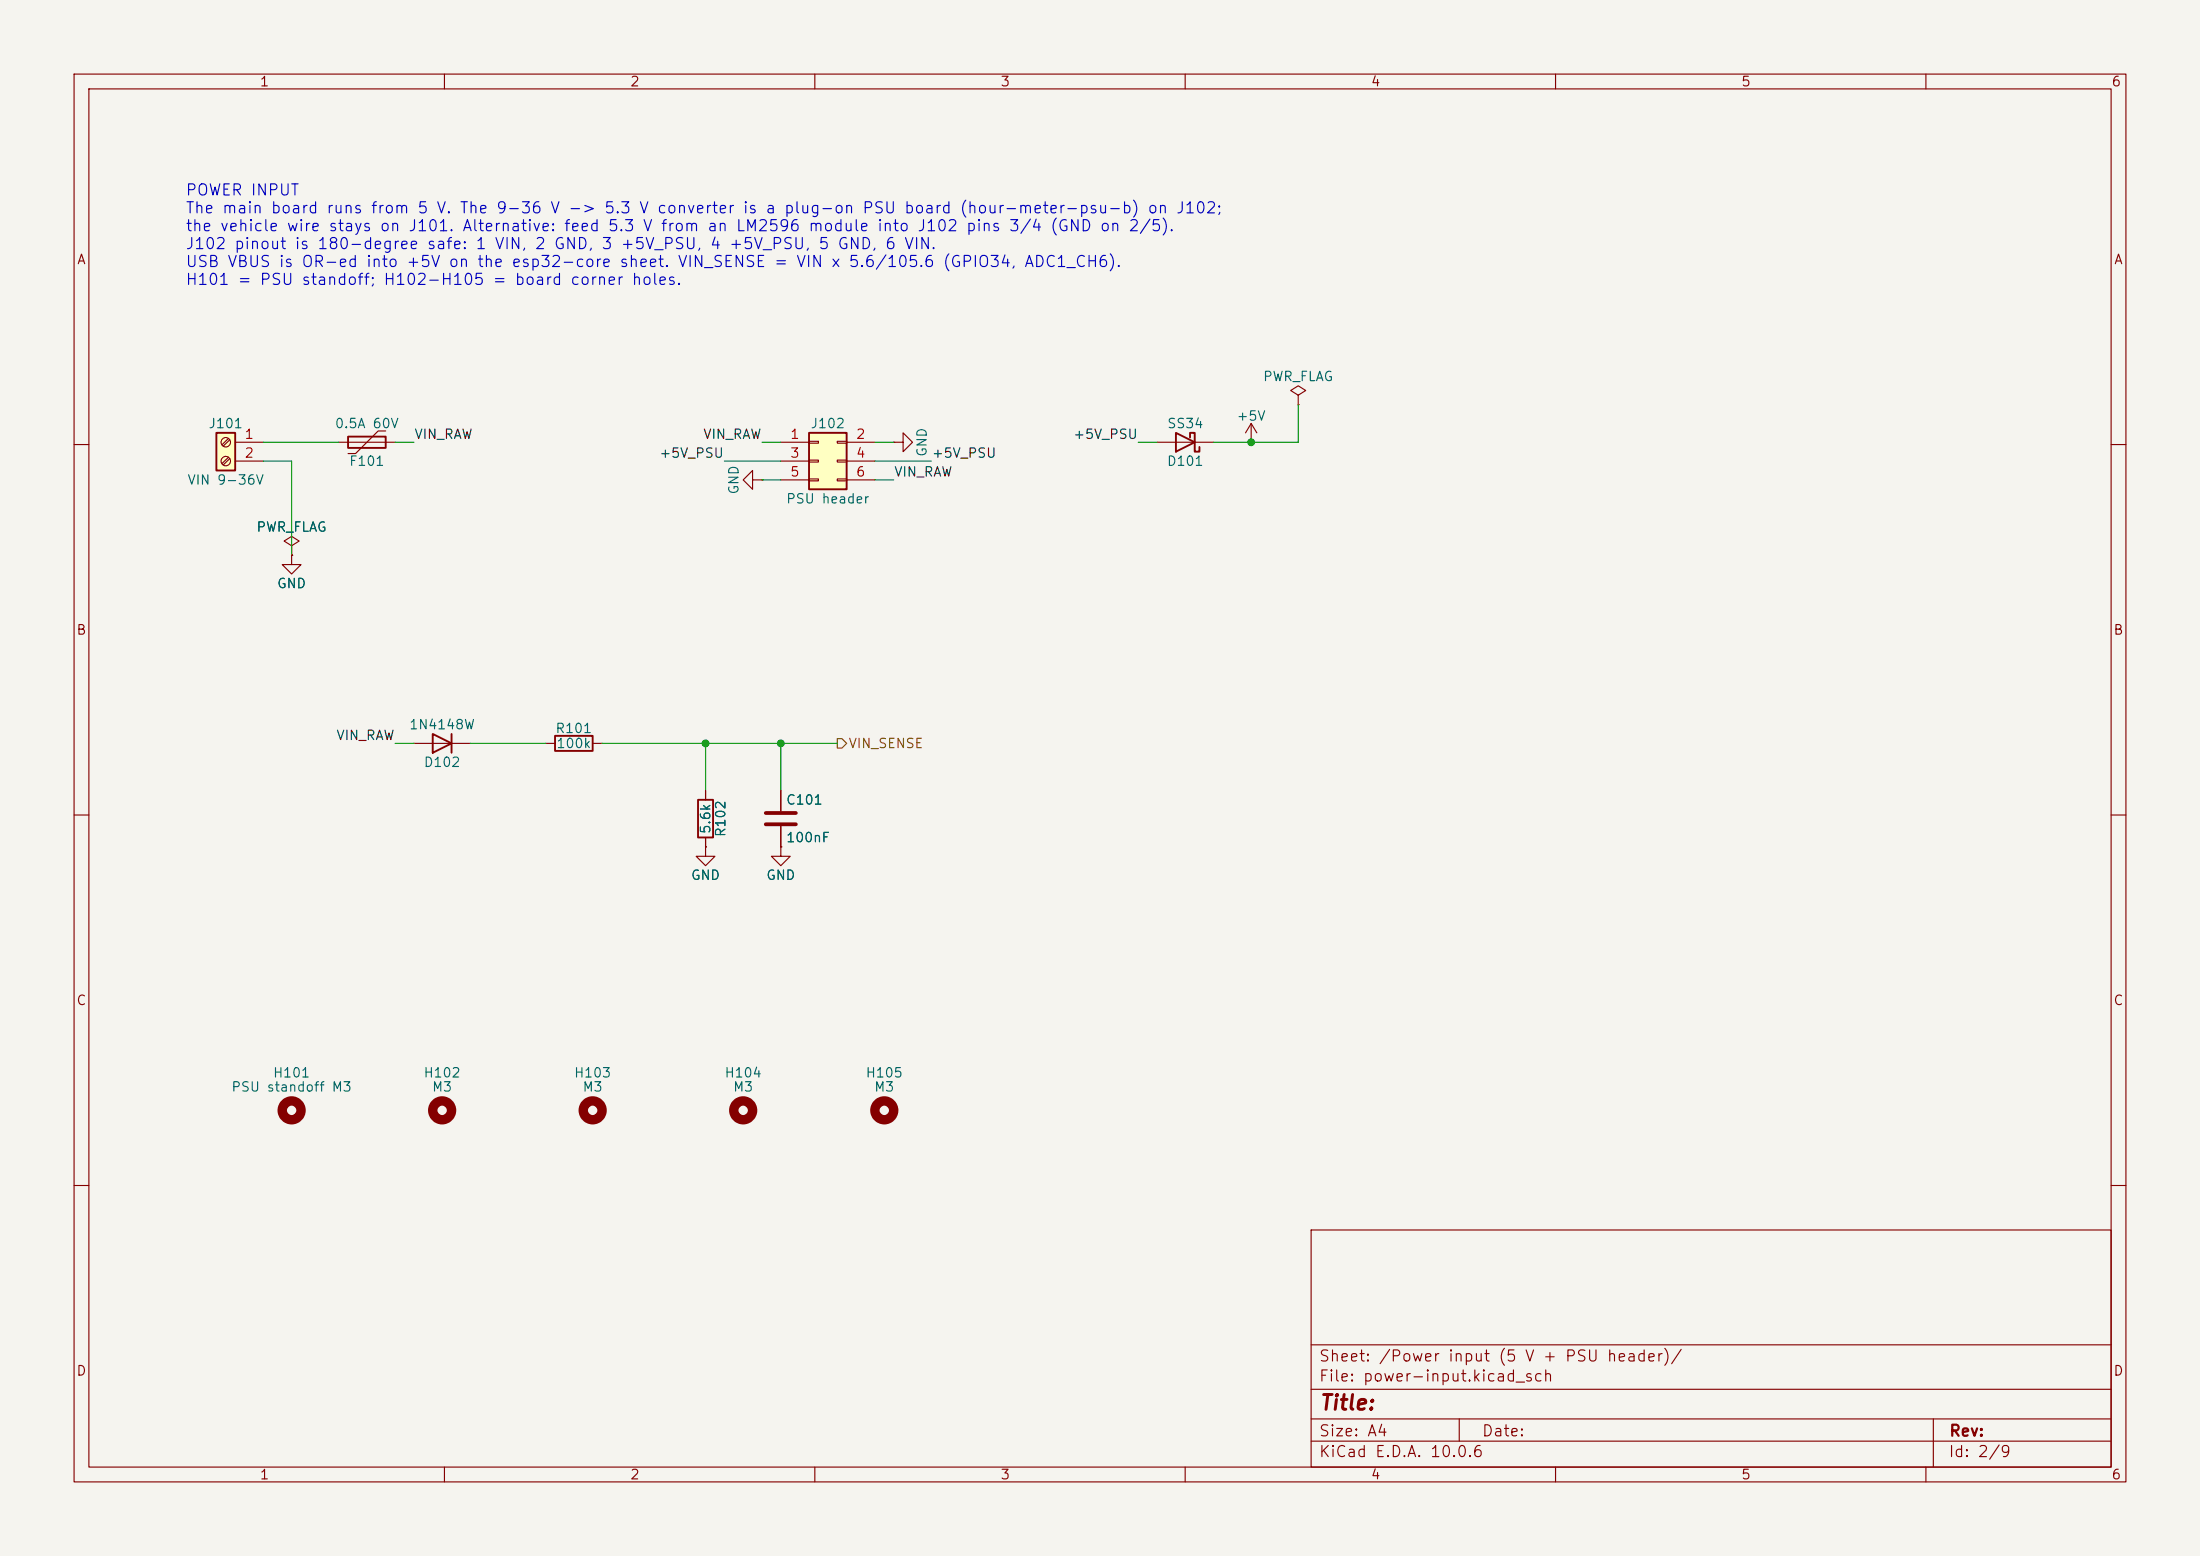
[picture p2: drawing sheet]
<svg xmlns="http://www.w3.org/2000/svg" width="297mm" height="210mm" viewBox="0 0 297 210" stroke-linecap="round" stroke-linejoin="round" font-family="sans-serif">
<path d="M0 0h297v210h-297z" fill="#f5f4ef" stroke="#f5f4ef" stroke-width=".14"/>
<g fill="none" stroke="#840000" stroke-width=".15">
<path d="M10 10h277v190h-277zM12 12h273v186h-273zM60 10v2M110 10v2M160 10v2M210 10v2M260 10v2M45.7 59.7h7.6M52.1 58.2h-1l-3.1 3h-1M120.6 59.7h1.3v-1.3l1.3 1.3-1.3 1.3v-1.3M120.6 59.7h.1M156.2 59.7h7.6"/>
<path d="M10 60h2M39.4 74.9v1.3h1.2l-1.2 1.3-1.3-1.3h1.3M39.4 74.9h.1M39.4 73.7l1-.7-1-.6-1 .6 1 .7v1.2M101.6 64.8v-1.3l-1.3 1.3 1.3 1.2v-1.2h1.3M102.9 64.8h.1M285 60h2M10 110h2M73.7 100.3h1.2M80 100.3h1.3M95.2 106.7v1.3M95.2 113v1.3"/>
<path d="M105.4 106.7v2.8M105.4 111.5v2.8M285 110h2M10 160h2M177 166h108v32h-108zM285 160h2M60 198v2M110 198v2M160 198v2M177 194.5h108M177 191.5h108M177 187.5h108"/>
<path d="M177 181.5h108M197 191.5v3M210 198v2M260 198v2M261 191.5v6.5"/>
</g>
<circle cx="59.7" cy="149.9" r="1.27" fill="none" stroke="#840000" stroke-width="1.3"/>
<path d="M47 58.9h5.1v1.6h-5.1zM158.7 58.4l2.6 1.3-2.6 1.3zM160.7 59.1v-.7h.6v2.6h.6v-.7M74.9 99.3h5.1v2h-5.1zM94.2 108h2.1v5h-2.1z" fill="none" stroke="#840000" stroke-width=".25"/>
<path d="M103.4 109.7h4M103.4 111.3h4" fill="none" stroke="#840000" stroke-width=".51"/>
<path d="M29.2 58.4h2.5v5.1h-2.5z" fill="#ffffc2"/>
<path d="M29.2 58.4h2.5v5.1h-2.5zM58.4 99.1l2.6 1.2-2.6 1.3zM61 99.1v2.5" fill="none" stroke="#840000" stroke-width=".25"/>
<g fill="none" stroke="#840000" stroke-width=".15">
<path d="M30.8 59.2l-.8 .8M31 59.4l-.9 .8M31.7 59.7h3.9M168.9 59.7h.1M168.9 57.2l-.8 1.2M168.9 57.2l.8 1.2M168.9 57.2v2.5M175.3 53.3l1-.6-1-.6-1.1 .6 1.1 .6v1.3M175.3 54.6h.1M30.8 61.7l-.8 .9M31 61.9l-.9 .8M31.7 62.2h3.9"/>
<path d="M55.9 100.3h7.6M95.2 114.3v1.3h1.3l-1.3 1.2-1.2-1.2h1.2M95.2 114.3h.1"/>
<circle cx="30.5" cy="59.7" r=".63"/>
<circle cx="30.5" cy="62.2" r=".63"/>
</g>
<g fill="none" stroke="#840000" stroke-width="1.3">
<circle cx="100.3" cy="149.9" r="1.27"/>
<circle cx="119.4" cy="149.9" r="1.27"/>
</g>
<path d="M109.2 58.4h5.1v7.6h-5.1z" fill="#ffffc2"/>
<path d="M109.2 58.4h5.1v7.6h-5.1z" fill="none" stroke="#840000" stroke-width=".25"/>
<g fill="none" stroke="#840000" stroke-width=".15">
<path d="M105.4 59.7h3.8M109.2 59.6h1.3v.2h-1.3zM113 59.6h1.3v.2h-1.3zM114.3 59.7h3.8M39.4 74.9h.1M105.4 62.2h3.8M105.4 64.8h3.8M109.2 62.1h1.3v.3h-1.3zM109.2 64.6h1.3v.3h-1.3zM113 62.1h1.3v.3h-1.3zM113 64.6h1.3v.3h-1.3zM114.3 62.2h3.8"/>
<path d="M114.3 64.8h3.8M95.2 114.3h.1M95.2 106.7v1.3M95.2 113v1.3M105.4 114.3v1.3h1.3l-1.3 1.2-1.3-1.2h1.3M105.4 114.3h.1M105.4 106.7v2.8M105.4 111.5v2.8"/>
</g>
<g fill="none" stroke="#840000" stroke-width="1.3">
<circle cx="39.4" cy="149.9" r="1.27"/>
<circle cx="80" cy="149.9" r="1.27"/>
</g>
<path d="M113 99.7h.7l.6 .6-.6 .7h-.7z" fill="none" stroke="#725600" stroke-width=".15"/>
<g fill="none" stroke="#009600" stroke-width=".15">
<path d="M35.6 59.7h10.1M53.3 59.7h2.6M102.9 59.7h2.5M118.1 59.7h2.5M153.7 59.7h2.5M175.3 54.6v5.1h-11.5M35.6 62.2h3.8v12.7M97.8 62.2h7.6M102.9 64.8h2.5M118.1 62.2h7.6M118.1 64.8h2.5M53.3 100.3h2.6"/>
<path d="M63.5 100.3h10.2M81.3 100.3h31.7M95.2 100.3v6.4M105.4 100.3v6.4"/>
</g>
<g fill="#009600" stroke="#009600" stroke-width=".14">
<circle cx="105.4" cy="100.3" r=".46"/>
<circle cx="168.9" cy="59.7" r=".46"/>
<circle cx="95.2" cy="100.3" r=".46"/>
</g>
<text font-size="2" fill="#840000" x="178" y="190.8">Title:</text>
<g font-size="1.5" fill="#0000c2">
<text x="25" y="26.8">POWER INPUT</text>
<text x="25" y="29.2">The main board runs from 5 V. The 9-36 V -&gt; 5.3 V converter is a plug-on PSU board (hour-meter-psu-b) on J102;</text>
<text x="25" y="31.6">the vehicle wire stays on J101. Alternative: feed 5.3 V from an LM2596 module into J102 pins 3/4 (GND on 2/5).</text>
<text x="25" y="34">J102 pinout is 180-degree safe: 1 VIN, 2 GND, 3 +5V_PSU, 4 +5V_PSU, 5 GND, 6 VIN.</text>
<text x="25" y="36.4">USB VBUS is OR-ed into +5V on the esp32-core sheet. VIN_SENSE = VIN x 5.6/105.6 (GPIO34, ADC1_CH6).</text>
<text x="25" y="38.8">H101 = PSU standoff; H102-H105 = board corner holes.</text>
</g>
<g font-size="1.5" fill="#840000">
<text x="178" y="184.1">Sheet: /Power input (5 V + PSU header)/</text>
<text x="178" y="186.8">File: power-input.kicad_sch</text>
<text x="178" y="197">KiCad E.D.A. 10.0.6</text>
<text x="178" y="194.2">Size: A4</text>
<text x="200" y="194.2">Date:</text>
<text x="263" y="197">Id: 2/9</text>
<text x="263" y="194.2">Rev:</text>
</g>
<g font-size="1.3" fill="#840000">
<text x="35" y="12">1</text>
<text x="85" y="12">2</text>
<text x="135" y="12">3</text>
<text x="185" y="12">4</text>
<text x="235" y="12">5</text>
<text x="285" y="12">6</text>
<text x="10.3" y="36">A</text>
<text x="285.3" y="36">A</text>
<text x="10.2" y="86">B</text>
<text x="285.2" y="86">B</text>
<text x="10.2" y="136">C</text>
<text x="285.2" y="136">C</text>
<text x="10.2" y="186">D</text>
<text x="285.2" y="186">D</text>
<text x="35" y="200">1</text>
<text x="85" y="200">2</text>
<text x="135" y="200">3</text>
<text x="185" y="200">4</text>
<text x="235" y="200">5</text>
<text x="285" y="200">6</text>
</g>
<g font-size="1.3" fill="#006464">
<text x="170.4" y="51.8">PWR_FLAG</text>
<text x="28.1" y="58.1">J101</text>
<text x="45.1" y="58.1">0.5A 60V</text>
<text x="109.3" y="58.1">J102</text>
<text x="157.5" y="58.1">SS34</text>
<text x="166.8" y="57.1">+5V</text>
<text x="25.2" y="65.7">VIN 9-36V</text>
<text x="47" y="63.2">F101</text>
<text x="125.4" y="61.8" transform="rotate(-90 125.4 61.8)">GND</text>
<text x="157.4" y="63.2">D101</text>
<text x="100" y="66.8" transform="rotate(-90 100 66.8)">GND</text>
<text x="106" y="68.3">PSU header</text>
<text x="34.5" y="72.1">PWR_FLAG</text>
<text x="37.3" y="79.7">GND</text>
<text x="55.1" y="98.8">1N4148W</text>
<text x="74.9" y="99.3">R101</text>
<text x="75" y="101.3">100k</text>
<text x="57.1" y="103.8">D102</text>
<text x="96.2" y="112.6" transform="rotate(-90 96.2 112.6)">5.6k</text>
<text x="98.2" y="113.1" transform="rotate(-90 98.2 113.1)">R102</text>
<text x="106" y="108.9">C101</text>
<text x="106" y="114">100nF</text>
<text x="93.2" y="119.1">GND</text>
<text x="103.3" y="119.1">GND</text>
<text x="31.1" y="147.6">PSU standoff M3</text>
<text x="36.8" y="145.7">H101</text>
<text x="57.1" y="145.7">H102</text>
<text x="58.2" y="147.6">M3</text>
<text x="77.4" y="145.7">H103</text>
<text x="78.6" y="147.6">M3</text>
<text x="97.7" y="145.7">H104</text>
<text x="98.9" y="147.6">M3</text>
<text x="116.8" y="145.7">H105</text>
<text x="117.9" y="147.6">M3</text>
</g>
<g font-size="1.3" fill="#a90000">
<text x="32.9" y="59.6">1</text>
<text x="106.6" y="59.6">1</text>
<text x="115.5" y="59.6">2</text>
<text x="32.9" y="62.1">2</text>
<text x="106.6" y="62.1">3</text>
<text x="106.6" y="64.6">5</text>
<text x="115.5" y="62.1">4</text>
<text x="115.5" y="64.6">6</text>
</g>
<g font-size="1.3" fill="#0f0f0f">
<text x="55.9" y="59.6">VIN_RAW</text>
<text x="94.8" y="59.6">VIN_RAW</text>
<text x="144.8" y="59.6">+5V_PSU</text>
<text x="88.9" y="62.1">+5V_PSU</text>
<text x="120.6" y="64.6">VIN_RAW</text>
<text x="125.7" y="62.1">+5V_PSU</text>
<text x="45.3" y="100.2">VIN_RAW</text>
</g>
<text font-size="1.3" fill="#725600" x="114.5" y="101.3">VIN_SENSE</text>
</svg>
